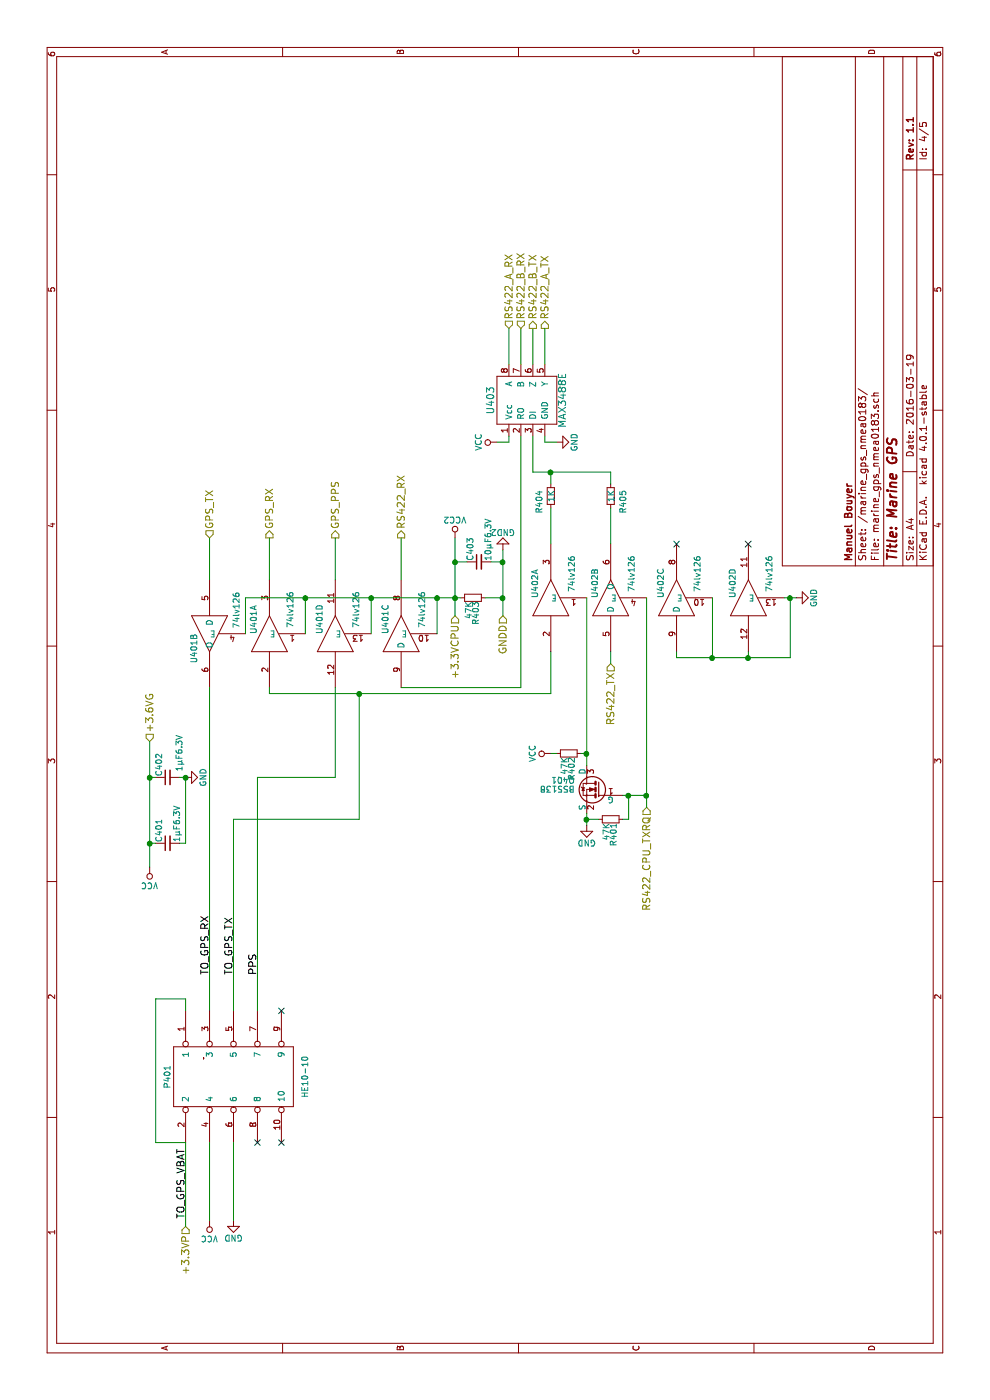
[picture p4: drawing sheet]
EESchema Schematic File Version 2
LIBS:power
LIBS:device
LIBS:transistors
LIBS:conn
LIBS:linear
LIBS:regul
LIBS:74xx
LIBS:cmos4000
LIBS:adc-dac
LIBS:memory
LIBS:xilinx
LIBS:microcontrollers
LIBS:dsp
LIBS:microchip
LIBS:analog_switches
LIBS:motorola
LIBS:texas
LIBS:intel
LIBS:audio
LIBS:interface
LIBS:digital-audio
LIBS:philips
LIBS:display
LIBS:cypress
LIBS:siliconi
LIBS:opto
LIBS:atmel
LIBS:contrib
LIBS:valves
LIBS:regul-local
LIBS:microchip_pic18mcu
LIBS:microchip-local
LIBS:A20_OLIMEXINO_LIME2_SHIELD
LIBS:audio-local
LIBS:max-local
LIBS:logic-local
LIBS:adafruit
LIBS:marine_gps-cache
EELAYER 25 0
EELAYER END
$Descr A4 11693 8268
encoding utf-8
Sheet 4 5
Title "Marine GPS"
Date "2016-03-19"
Rev "1.1"
Comp "Manuel Bouyer"
Comment1 ""
Comment2 ""
Comment3 ""
Comment4 ""
$EndDescr
$Comp
L VCC #PWR403
U 1 1
P 4450 1250
F 0 "#PWR403" H 4450 1100 50  0001 C CNN
F 1 "VCC" H 4450 1400 50  0000 C CNN
F 2 "" H 4450 1250 50  0000 C CNN
F 3 "" H 4450 1250 50  0000 C CNN
	1    4450 1250
	0    -1   -1   0   
$EndComp
$Comp
L VCC #PWR406
U 1 1
P 5400 4600
F 0 "#PWR406" H 5400 4450 50  0001 C CNN
F 1 "VCC" H 5400 4750 50  0000 C CNN
F 2 "" H 5400 4600 50  0000 C CNN
F 3 "" H 5400 4600 50  0000 C CNN
	1    5400 4600
	1    0    0    -1  
$EndComp
$Comp
L GND #PWR404
U 1 1
P 4800 4900
F 0 "#PWR404" H 4800 4650 50  0001 C CNN
F 1 "GND" H 4800 4750 50  0000 C CNN
F 2 "" H 4800 4900 50  0000 C CNN
F 3 "" H 4800 4900 50  0000 C CNN
	1    4800 4900
	0    1    1    0   
$EndComp
$Comp
L R_Small R401
U 1 1
P 4850 5100
F 0 "R401" H 4880 5120 50  0000 L CNN
F 1 "47K" H 4880 5060 50  0000 L CNN
F 2 "Resistors_ThroughHole:Resistor_Horizontal_RM15mm" H 4850 5100 50  0001 C CNN
F 3 "" H 4850 5100 50  0000 C CNN
F 4 "MF25 47K" H 5150 2450 60  0001 C CNN "P/N"
	1    4850 5100
	-1   0    0    1   
$EndComp
$Comp
L R_Small R405
U 1 1
P 7550 5100
F 0 "R405" V 7450 5050 50  0000 L CNN
F 1 "1K" V 7550 5050 50  0000 L CNN
F 2 "Resistors_ThroughHole:Resistor_Horizontal_RM15mm" H 7550 5100 50  0001 C CNN
F 3 "" H 7550 5100 50  0000 C CNN
F 4 "" H 5150 2450 60  0001 C CNN "P/N"
	1    7550 5100
	0    -1   -1   0   
$EndComp
$Comp
L R_Small R404
U 1 1
P 7550 4600
F 0 "R404" V 7650 4550 50  0000 L CNN
F 1 "1K" V 7550 4550 50  0000 L CNN
F 2 "Resistors_ThroughHole:Resistor_Horizontal_RM15mm" H 7550 4600 50  0001 C CNN
F 3 "" H 7550 4600 50  0000 C CNN
F 4 "" H 5150 2450 60  0001 C CNN "P/N"
	1    7550 4600
	0    -1   -1   0   
$EndComp
$Comp
L BSS138 Q401
U 1 1
P 5100 5000
F 0 "Q401" H 5300 5075 50  0000 L CNN
F 1 "BSS138" H 5300 5000 50  0000 L CNN
F 2 "TO_SOT_Packages_SMD:SOT-23" H 5300 4925 50  0001 L CIN
F 3 "" H 5100 5000 50  0000 L CNN
F 4 "" H 5150 2450 60  0001 C CNN "P/N"
	1    5100 5000
	0    1    -1   0   
$EndComp
$Comp
L R_Small R402
U 1 1
P 5400 4750
F 0 "R402" H 5430 4770 50  0000 L CNN
F 1 "47K" H 5430 4710 50  0000 L CNN
F 2 "Resistors_ThroughHole:Resistor_Horizontal_RM15mm" H 5400 4750 50  0001 C CNN
F 3 "" H 5400 4750 50  0000 C CNN
F 4 "MF25 47K" H 5150 2450 60  0001 C CNN "P/N"
	1    5400 4750
	-1   0    0    1   
$EndComp
$Comp
L MAX3488 U403
U 1 1
P 8350 4400
F 0 "U403" H 8350 4700 60  0000 C CNN
F 1 "MAX3488E" H 8350 4100 60  0000 C CNN
F 2 "Housings_SOIC:SOIC-8_3.9x4.9mm_Pitch1.27mm" H 8400 4300 60  0001 C CNN
F 3 "" H 8400 4300 60  0000 C CNN
F 4 " MAX3488ECSA+" H 8350 4400 60  0001 C CNN "P/N"
	1    8350 4400
	1    0    0    -1  
$EndComp
$Comp
L VCC #PWR410
U 1 1
P 8000 4150
F 0 "#PWR410" H 8000 4000 50  0001 C CNN
F 1 "VCC" H 8000 4300 50  0000 C CNN
F 2 "" H 8000 4150 50  0000 C CNN
F 3 "" H 8000 4150 50  0000 C CNN
	1    8000 4150
	1    0    0    -1  
$EndComp
$Comp
L GND #PWR411
U 1 1
P 8000 4650
F 0 "#PWR411" H 8000 4400 50  0001 C CNN
F 1 "GND" H 8000 4500 50  0000 C CNN
F 2 "" H 8000 4650 50  0000 C CNN
F 3 "" H 8000 4650 50  0000 C CNN
	1    8000 4650
	1    0    0    -1  
$EndComp
$Comp
L C_Small C401
U 1 1
P 4650 1400
F 0 "C401" H 4660 1470 50  0000 L CNN
F 1 "1µF6.3V" H 4660 1320 50  0000 L CNN
F 2 "Capacitors_SMD:C_1210" H 4650 1400 50  0001 C CNN
F 3 "" H 4650 1400 50  0000 C CNN
F 4 "GRM32ER6YA106KA12L" H 5150 2450 60  0001 C CNN "P/N"
	1    4650 1400
	1    0    0    -1  
$EndComp
$Comp
L C_Small C402
U 1 1
P 5200 1400
F 0 "C402" H 5210 1470 50  0000 L CNN
F 1 "1µF6.3V" H 5250 1300 50  0000 L CNN
F 2 "Capacitors_SMD:C_1210" H 5200 1400 50  0001 C CNN
F 3 "" H 5200 1400 50  0000 C CNN
F 4 "GRM32ER6YA106KA12L" H 5150 2450 60  0001 C CNN "P/N"
	1    5200 1400
	1    0    0    -1  
$EndComp
$Comp
L GND #PWR405
U 1 1
P 5200 1550
F 0 "#PWR405" H 5200 1300 50  0001 C CNN
F 1 "GND" H 5200 1400 50  0000 C CNN
F 2 "" H 5200 1550 50  0000 C CNN
F 3 "" H 5200 1550 50  0000 C CNN
	1    5200 1550
	1    0    0    -1  
$EndComp
$Comp
L 74LS126(vcc2) U401
U 4 1
P 6400 2800
F 0 "U401" H 6400 2900 50  0000 L BNN
F 1 "74lv126" H 6450 2650 50  0000 L TNN
F 2 "Housings_SOIC:SOIC-14_3.9x8.7mm_Pitch1.27mm" H 6400 2800 50  0001 C CNN
F 3 "" H 6400 2800 50  0000 C CNN
F 4 "" H 5150 2450 60  0001 C CNN "P/N"
	4    6400 2800
	1    0    0    -1  
$EndComp
$Comp
L 74LS126(vcc2) U401
U 1 1
P 6400 2250
F 0 "U401" H 6400 2350 50  0000 L BNN
F 1 "74lv126" H 6450 2100 50  0000 L TNN
F 2 "Housings_SOIC:SOIC-14_3.9x8.7mm_Pitch1.27mm" H 6400 2250 50  0001 C CNN
F 3 "" H 6400 2250 50  0000 C CNN
F 4 "" H 5150 2450 60  0001 C CNN "P/N"
	1    6400 2250
	1    0    0    -1  
$EndComp
$Comp
L 74LS126(vcc2) U401
U 3 1
P 6400 3350
F 0 "U401" H 6400 3450 50  0000 L BNN
F 1 "74lv126" H 6450 3200 50  0000 L TNN
F 2 "Housings_SOIC:SOIC-14_3.9x8.7mm_Pitch1.27mm" H 6400 3350 50  0001 C CNN
F 3 "" H 6400 3350 50  0000 C CNN
F 4 "" H 5150 2450 60  0001 C CNN "P/N"
	3    6400 3350
	1    0    0    -1  
$EndComp
$Comp
L 74LS126(vcc2) U401
U 2 1
P 6400 1750
F 0 "U401" H 6400 1850 50  0000 L BNN
F 1 "74lv126" H 6050 1550 50  0000 L TNN
F 2 "Housings_SOIC:SOIC-14_3.9x8.7mm_Pitch1.27mm" H 6400 1750 50  0001 C CNN
F 3 "" H 6400 1750 50  0000 C CNN
F 4 "" H 5150 2450 60  0001 C CNN "P/N"
	2    6400 1750
	-1   0    0    -1  
$EndComp
$Comp
L R_Small R403
U 1 1
P 6700 3950
F 0 "R403" H 6730 3970 50  0000 L CNN
F 1 "47K" H 6730 3910 50  0000 L CNN
F 2 "Resistors_ThroughHole:Resistor_Horizontal_RM15mm" H 6700 3950 50  0001 C CNN
F 3 "" H 6700 3950 50  0000 C CNN
F 4 "MF25 47K" H 5150 2450 60  0001 C CNN "P/N"
	1    6700 3950
	-1   0    0    1   
$EndComp
$Comp
L C_Small C403
U 1 1
P 7000 4000
F 0 "C403" H 7010 4070 50  0000 L CNN
F 1 "10µF6.3V" H 7010 3920 50  0000 L CNN
F 2 "Capacitors_SMD:C_1210" H 7000 4000 50  0001 C CNN
F 3 "" H 7000 4000 50  0000 C CNN
F 4 "GRM32ER6YA106KA12L" H 5150 2450 60  0001 C CNN "P/N"
	1    7000 4000
	1    0    0    -1  
$EndComp
$Comp
L 74LS126 U402
U 1 1
P 6700 4600
F 0 "U402" H 6700 4700 50  0000 L BNN
F 1 "74lv126" H 6750 4450 50  0000 L TNN
F 2 "Housings_SOIC:SOIC-14_3.9x8.7mm_Pitch1.27mm" H 6700 4600 50  0001 C CNN
F 3 "" H 6700 4600 50  0000 C CNN
F 4 "" H 5150 2450 60  0001 C CNN "P/N"
	1    6700 4600
	1    0    0    -1  
$EndComp
$Comp
L 74LS126 U402
U 2 1
P 6700 5100
F 0 "U402" H 6700 5200 50  0000 L BNN
F 1 "74lv126" H 6750 4950 50  0000 L TNN
F 2 "Housings_SOIC:SOIC-14_3.9x8.7mm_Pitch1.27mm" H 6700 5100 50  0001 C CNN
F 3 "" H 6700 5100 50  0000 C CNN
F 4 "" H 5150 2450 60  0001 C CNN "P/N"
	2    6700 5100
	1    0    0    -1  
$EndComp
$Comp
L 74LS126 U402
U 3 1
P 6700 5650
F 0 "U402" H 6700 5750 50  0000 L BNN
F 1 "74lv126" H 6750 5500 50  0000 L TNN
F 2 "Housings_SOIC:SOIC-14_3.9x8.7mm_Pitch1.27mm" H 6700 5650 50  0001 C CNN
F 3 "" H 6700 5650 50  0000 C CNN
F 4 "" H 5150 2450 60  0001 C CNN "P/N"
	3    6700 5650
	1    0    0    -1  
$EndComp
$Comp
L 74LS126 U402
U 4 1
P 6700 6250
F 0 "U402" H 6700 6350 50  0000 L BNN
F 1 "74lv126" H 6750 6100 50  0000 L TNN
F 2 "Housings_SOIC:SOIC-14_3.9x8.7mm_Pitch1.27mm" H 6700 6250 50  0001 C CNN
F 3 "" H 6700 6250 50  0000 C CNN
F 4 "" H 5150 2450 60  0001 C CNN "P/N"
	4    6700 6250
	1    0    0    -1  
$EndComp
$Comp
L GND #PWR407
U 1 1
P 6700 6650
F 0 "#PWR407" H 6700 6400 50  0001 C CNN
F 1 "GND" H 6700 6500 50  0000 C CNN
F 2 "" H 6700 6650 50  0000 C CNN
F 3 "" H 6700 6650 50  0000 C CNN
	1    6700 6650
	1    0    0    -1  
$EndComp
$Comp
L VCC2 #PWR409
U 1 1
P 7200 3800
F 0 "#PWR409" H 7200 3650 50  0001 C CNN
F 1 "VCC2" H 7200 3950 50  0000 C CNN
F 2 "" H 7200 3800 50  0000 C CNN
F 3 "" H 7200 3800 50  0000 C CNN
	1    7200 3800
	0    1    1    0   
$EndComp
$Comp
L GND #PWR402
U 1 1
P 1500 1950
F 0 "#PWR402" H 1500 1700 50  0001 C CNN
F 1 "GND" H 1500 1800 50  0000 C CNN
F 2 "" H 1500 1950 50  0000 C CNN
F 3 "" H 1500 1950 50  0000 C CNN
	1    1500 1950
	0    1    1    0   
$EndComp
$Comp
L VCC #PWR401
U 1 1
P 1500 1750
F 0 "#PWR401" H 1500 1600 50  0001 C CNN
F 1 "VCC" H 1500 1900 50  0000 C CNN
F 2 "" H 1500 1750 50  0000 C CNN
F 3 "" H 1500 1750 50  0000 C CNN
	1    1500 1750
	0    -1   -1   0   
$EndComp
$Comp
L GND2 #PWR408
U 1 1
P 7100 4200
F 0 "#PWR408" H 7100 3950 50  0001 C CNN
F 1 "GND2" H 7100 4050 50  0000 C CNN
F 2 "" H 7100 4200 50  0000 C CNN
F 3 "" H 7100 4200 50  0000 C CNN
	1    7100 4200
	0    -1   -1   0   
$EndComp
Text HLabel 7200 2250 2    60   Output ~ 0
GPS_RX
Text HLabel 7200 1750 2    60   Input ~ 0
GPS_TX
Text HLabel 7200 2800 2    60   Output ~ 0
GPS_PPS
Text HLabel 6150 5100 0    60   Input ~ 0
RS422_TX
Text HLabel 7200 3350 2    60   Output ~ 0
RS422_RX
Text HLabel 5500 1250 2    60   Input ~ 0
+3.6VG
Text HLabel 4950 5400 0    60   Input ~ 0
RS422_CPU_TXRQ
Text HLabel 1450 1550 0    60   Input ~ 0
+3.3VP
Text HLabel 6550 3800 0    60   Input ~ 0
+3.3VCPU
Text HLabel 6550 4200 0    60   Input ~ 0
GNDD
Wire Wire Line
	5300 4900 6700 4900
Wire Wire Line
	6850 2250 7200 2250
Wire Wire Line
	7750 5100 7650 5100
Wire Wire Line
	5400 4850 5400 4900
Wire Wire Line
	8650 4350 8950 4350
Wire Wire Line
	8650 4450 8950 4450
Wire Wire Line
	8000 4650 8000 4550
Wire Wire Line
	8000 4550 8050 4550
Wire Wire Line
	8000 4150 8000 4250
Wire Wire Line
	8000 4250 8050 4250
Wire Wire Line
	5200 1250 5200 1300
Wire Wire Line
	5200 1500 5200 1550
Wire Wire Line
	5200 1550 4650 1550
Wire Wire Line
	4650 1550 4650 1500
Wire Wire Line
	6850 2800 7200 2800
Wire Wire Line
	7200 3350 6850 3350
Wire Wire Line
	6550 3800 7200 3800
Wire Wire Line
	6700 2050 6700 3850
Wire Wire Line
	6700 2550 6400 2550
Wire Wire Line
	6400 3100 6700 3100
Wire Wire Line
	6400 3650 6700 3650
Wire Wire Line
	5200 2800 5950 2800
Wire Wire Line
	5400 4650 5400 4600
Wire Wire Line
	5900 2250 5900 4600
Wire Wire Line
	5900 4600 6250 4600
Wire Wire Line
	4800 4900 4900 4900
Wire Wire Line
	4850 4900 4850 5000
Wire Wire Line
	4950 5400 6700 5400
Wire Wire Line
	5050 5200 5050 5400
Wire Wire Line
	5050 5250 4850 5250
Wire Wire Line
	4850 5250 4850 5200
Wire Wire Line
	6150 5100 6250 5100
Wire Wire Line
	7450 5100 7150 5100
Wire Wire Line
	7750 4450 7750 5100
Wire Wire Line
	7150 4600 7450 4600
Wire Wire Line
	7650 4600 7750 4600
Wire Wire Line
	6700 6550 6700 6650
Wire Wire Line
	6200 6600 6700 6600
Wire Wire Line
	6200 5650 6200 6600
Wire Wire Line
	6200 5650 6250 5650
Wire Wire Line
	6250 6250 6200 6250
Wire Wire Line
	6700 5950 6200 5950
Wire Wire Line
	8050 4450 7750 4450
Wire Wire Line
	5950 4350 8050 4350
Wire Wire Line
	5950 4350 5950 3350
Wire Wire Line
	7200 1750 6850 1750
Wire Wire Line
	6700 2050 6400 2050
Wire Wire Line
	7000 3900 7000 3800
Wire Wire Line
	1450 1550 2150 1550
Wire Wire Line
	3250 1750 5950 1750
Wire Wire Line
	4450 1250 5500 1250
Wire Wire Line
	5900 2250 5950 2250
Wire Wire Line
	6550 4200 7100 4200
Wire Wire Line
	4650 1300 4650 1250
Wire Wire Line
	6700 4050 6700 4200
Wire Wire Line
	7000 4200 7000 4100
Connection ~ 5400 4900
Connection ~ 4650 1250
Connection ~ 5200 1250
Connection ~ 5200 1550
Connection ~ 6700 3100
Connection ~ 6700 3650
Connection ~ 6700 3800
Connection ~ 4850 4900
Connection ~ 5050 5400
Connection ~ 5050 5250
Connection ~ 6700 6600
Connection ~ 6200 6250
Connection ~ 6200 5950
Connection ~ 7750 4600
Connection ~ 6700 2550
Connection ~ 7000 3800
Connection ~ 5900 3000
Connection ~ 6700 4200
Connection ~ 7000 4200
NoConn ~ 7150 5650
NoConn ~ 7150 6250
Text HLabel 8950 4250 2    60   Input ~ 0
RS422_A_RX
Text HLabel 8950 4350 2    60   Input ~ 0
RS422_B_RX
Text HLabel 8950 4550 2    60   Output ~ 0
RS422_A_TX
Text HLabel 8950 4450 2    60   Output ~ 0
RS422_B_TX
Wire Wire Line
	8950 4550 8650 4550
Wire Wire Line
	8950 4250 8650 4250
Text Label 3550 2150 0    60   ~ 0
PPS
Text Label 3550 1750 0    60   ~ 0
TO_GPS_RX
Text Label 3550 1950 0    60   ~ 0
TO_GPS_TX
Text Label 2100 1550 2    60   ~ 0
TO_GPS_VBAT
$Comp
L HE10-10 P401
U 1 1
P 2700 1950
F 0 "P401" H 2700 2500 50  0000 C CNN
F 1 "HE10-10" H 2700 1350 50  0000 C CNN
F 2 "Connect:HE10-10C" H 2700 1950 50  0001 C CNN
F 3 "" H 2700 1950 50  0000 C CNN
	1    2700 1950
	-1   0    0    -1  
$EndComp
Wire Wire Line
	2150 1750 1500 1750
Wire Wire Line
	2150 1950 1500 1950
NoConn ~ 2150 2350
NoConn ~ 2150 2150
Wire Wire Line
	3250 2150 5200 2150
Wire Wire Line
	5200 2150 5200 2800
Wire Wire Line
	3250 1950 4850 1950
Wire Wire Line
	4850 1950 4850 3000
Wire Wire Line
	4850 3000 5900 3000
NoConn ~ 3250 2350
Wire Wire Line
	2150 1550 2150 1300
Wire Wire Line
	2150 1300 3350 1300
Wire Wire Line
	3350 1300 3350 1550
Wire Wire Line
	3350 1550 3250 1550
$EndSCHEMATC
